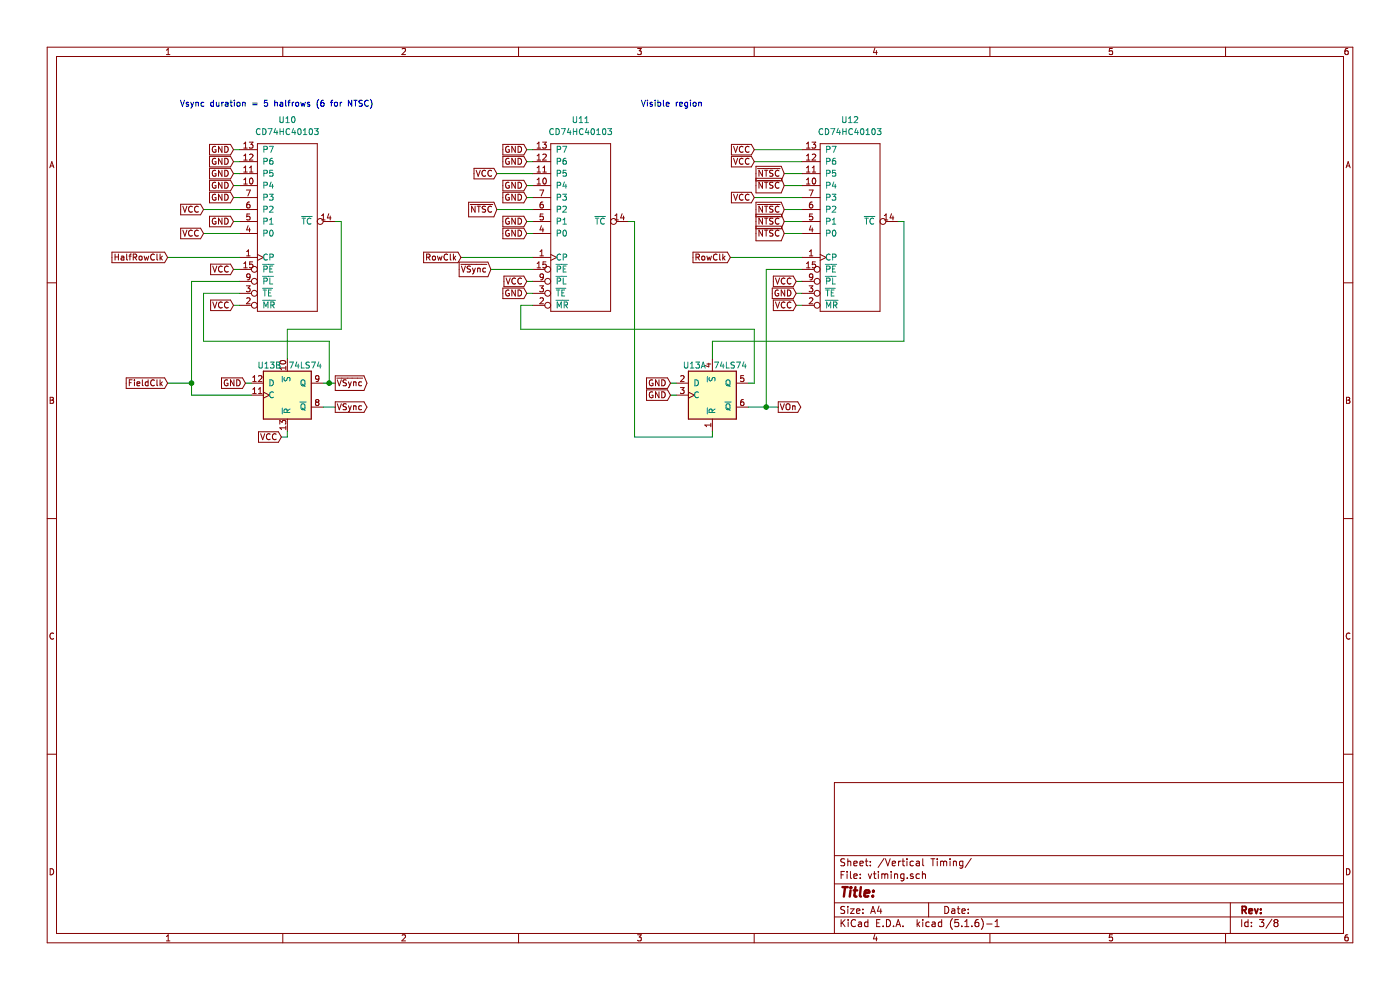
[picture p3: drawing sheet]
EESchema Schematic File Version 4
EELAYER 30 0
EELAYER END
$Descr A4 11693 8268
encoding utf-8
Sheet 3 8
Title ""
Date ""
Rev ""
Comp ""
Comment1 ""
Comment2 ""
Comment3 ""
Comment4 ""
$EndDescr
Wire Wire Line
	2050 3200 2100 3200
Text GLabel 1950 2550 0    50   Input ~ 0
VCC
Text GLabel 1950 2250 0    50   Input ~ 0
VCC
Text GLabel 1700 1950 0    50   Input ~ 0
VCC
Text GLabel 1700 1750 0    50   Input ~ 0
VCC
Text GLabel 2350 3650 0    50   Input ~ 0
VCC
Text GLabel 1950 1650 0    50   Input ~ 0
GND
Text GLabel 1950 1550 0    50   Input ~ 0
GND
Text GLabel 1950 1450 0    50   Input ~ 0
GND
Text GLabel 1950 1350 0    50   Input ~ 0
GND
Text GLabel 1950 1250 0    50   Input ~ 0
GND
Text GLabel 1950 1850 0    50   Input ~ 0
GND
Text GLabel 2050 3200 0    50   Input ~ 0
GND
Text GLabel 1400 3200 0    50   Input ~ 0
FieldClk
Wire Wire Line
	1600 3200 1600 3300
Connection ~ 1600 3200
Wire Wire Line
	1400 3200 1600 3200
Wire Wire Line
	2400 3650 2350 3650
Wire Wire Line
	2700 3200 2750 3200
Wire Wire Line
	1600 3300 2100 3300
Wire Wire Line
	2400 2750 2850 2750
Wire Wire Line
	1600 2350 1600 3200
Wire Wire Line
	2850 1850 2850 2750
Wire Wire Line
	2400 3650 2400 3600
Wire Wire Line
	2750 2850 2750 3200
Wire Wire Line
	2400 2750 2400 3000
Wire Wire Line
	1600 2350 2000 2350
Wire Wire Line
	1700 2450 1700 2850
Wire Wire Line
	1700 2850 2750 2850
$Comp
L 74xx:74LS74 U13
U 2 1
P 2400 3300
F 0 "U13" H 2250 3550 50  0000 C CNN
F 1 "74LS74" H 2550 3550 50  0000 C CNN
F 2 "Package_DIP:DIP-14_W7.62mm" H 2400 3300 50  0001 C CNN
F 3 "74xx/74hc_hct74.pdf" H 2400 3300 50  0001 C CNN
	2    2400 3300
	1    0    0    -1  
$EndComp
Text Notes 1500 900  0    50   ~ 0
Vsync duration = 5 halfrows (6 for NTSC)
Wire Wire Line
	2800 1850 2850 1850
Text GLabel 1400 2150 0    50   Input ~ 0
HalfRowClk
Wire Wire Line
	1400 2150 2000 2150
Wire Wire Line
	2000 2450 1700 2450
Wire Wire Line
	1950 2550 2000 2550
Wire Wire Line
	2000 2250 1950 2250
Wire Wire Line
	1950 1850 2000 1850
Wire Wire Line
	1700 1750 2000 1750
Wire Wire Line
	1950 1650 2000 1650
Wire Wire Line
	1950 1550 2000 1550
Wire Wire Line
	1950 1450 2000 1450
Wire Wire Line
	1950 1350 2000 1350
Wire Wire Line
	1950 1250 2000 1250
Wire Wire Line
	2000 1950 1700 1950
$Comp
L g200kg_CD74HCxx:CD74HC40103 U?
U 1 1
P 2400 1850
AR Path="/5EE762C8" Ref="U?"  Part="1" 
AR Path="/5EE74130/5EE762C8" Ref="U10"  Part="1" 
F 0 "U10" H 2400 2700 50  0000 C CNN
F 1 "CD74HC40103" H 2400 2600 50  0000 C CNN
F 2 "Package_DIP:DIP-16_W7.62mm" H 2400 1850 50  0001 C CNN
F 3 "" H 2400 1850 50  0000 C CNN
	1    2400 1850
	1    0    0    -1  
$EndComp
Wire Wire Line
	5600 3200 5650 3200
Text GLabel 4150 1450 0    50   Input ~ 0
VCC
Text GLabel 4150 1750 0    50   Input ~ 0
~NTSC
Text GLabel 4400 1650 0    50   Input ~ 0
GND
Text GLabel 4400 1550 0    50   Input ~ 0
GND
Text GLabel 4400 1950 0    50   Input ~ 0
GND
Text GLabel 4400 1350 0    50   Input ~ 0
GND
Text GLabel 4400 1250 0    50   Input ~ 0
GND
Text GLabel 4400 1850 0    50   Input ~ 0
GND
Text GLabel 4100 2250 0    50   Input ~ 0
~VSync
Wire Wire Line
	6250 3200 6300 3200
Wire Wire Line
	5600 3300 5650 3300
Wire Wire Line
	4400 2350 4450 2350
Text Notes 5350 900  0    50   ~ 0
Visible region
Wire Wire Line
	5250 1850 5300 1850
Text GLabel 3850 2150 0    50   Input ~ 0
RowClk
Wire Wire Line
	3850 2150 4450 2150
Wire Wire Line
	4450 2450 4400 2450
Wire Wire Line
	4400 1850 4450 1850
Wire Wire Line
	4150 1750 4450 1750
Wire Wire Line
	4400 1650 4450 1650
Wire Wire Line
	4400 1550 4450 1550
Wire Wire Line
	4400 1350 4450 1350
Wire Wire Line
	4400 1250 4450 1250
Wire Wire Line
	4450 1950 4400 1950
$Comp
L g200kg_CD74HCxx:CD74HC40103 U?
U 1 1
P 4850 1850
AR Path="/5F01551E" Ref="U?"  Part="1" 
AR Path="/5EE74130/5F01551E" Ref="U11"  Part="1" 
F 0 "U11" H 4850 2700 50  0000 C CNN
F 1 "CD74HC40103" H 4850 2600 50  0000 C CNN
F 2 "Package_DIP:DIP-16_W7.62mm" H 4850 1850 50  0001 C CNN
F 3 "" H 4850 1850 50  0000 C CNN
	1    4850 1850
	1    0    0    -1  
$EndComp
Wire Wire Line
	4150 1450 4450 1450
Text GLabel 6650 2550 0    50   Input ~ 0
VCC
Text GLabel 6550 1450 0    50   Input ~ 0
~NTSC
Wire Wire Line
	7550 1850 7550 2850
Wire Wire Line
	7500 1850 7550 1850
Text GLabel 6100 2150 0    50   Input ~ 0
RowClk
Wire Wire Line
	6100 2150 6700 2150
Wire Wire Line
	6650 2550 6700 2550
Wire Wire Line
	6550 1850 6700 1850
Wire Wire Line
	6550 1750 6700 1750
Wire Wire Line
	6300 1650 6700 1650
Wire Wire Line
	6550 1550 6700 1550
Wire Wire Line
	6300 1350 6700 1350
Wire Wire Line
	6300 1250 6700 1250
Wire Wire Line
	6700 1950 6550 1950
$Comp
L g200kg_CD74HCxx:CD74HC40103 U?
U 1 1
P 7100 1850
AR Path="/5F0243A0" Ref="U?"  Part="1" 
AR Path="/5EE74130/5F0243A0" Ref="U12"  Part="1" 
F 0 "U12" H 7100 2700 50  0000 C CNN
F 1 "CD74HC40103" H 7100 2600 50  0000 C CNN
F 2 "Package_DIP:DIP-16_W7.62mm" H 7100 1850 50  0001 C CNN
F 3 "" H 7100 1850 50  0000 C CNN
	1    7100 1850
	1    0    0    -1  
$EndComp
Wire Wire Line
	6550 1450 6700 1450
Text GLabel 4400 2450 0    50   Input ~ 0
GND
$Comp
L 74xx:74LS74 U13
U 1 1
P 5950 3300
F 0 "U13" H 5800 3550 50  0000 C CNN
F 1 "74LS74" H 6100 3550 50  0000 C CNN
F 2 "Package_DIP:DIP-14_W7.62mm" H 5950 3300 50  0001 C CNN
F 3 "74xx/74hc_hct74.pdf" H 5950 3300 50  0001 C CNN
	1    5950 3300
	1    0    0    -1  
$EndComp
Wire Wire Line
	5950 3650 5950 3600
Wire Wire Line
	4100 2250 4450 2250
Text GLabel 2800 3200 2    50   Output ~ 0
~VSync
Wire Wire Line
	2800 3200 2750 3200
Connection ~ 2750 3200
Wire Wire Line
	2700 3400 2800 3400
Text GLabel 2800 3400 2    50   Output ~ 0
VSync
Text GLabel 4400 2350 0    50   Input ~ 0
VCC
Wire Wire Line
	6300 3200 6300 2750
Wire Wire Line
	6300 2750 4350 2750
Wire Wire Line
	4350 2750 4350 2550
Wire Wire Line
	4350 2550 4450 2550
Text GLabel 6650 2450 0    50   Input ~ 0
GND
Wire Wire Line
	6650 2450 6700 2450
Text GLabel 6650 2350 0    50   Input ~ 0
VCC
Wire Wire Line
	6650 2350 6700 2350
Wire Wire Line
	6400 2250 6400 3400
Wire Wire Line
	6250 3400 6400 3400
Wire Wire Line
	6400 2250 6700 2250
Wire Wire Line
	7550 2850 5950 2850
Wire Wire Line
	5950 2850 5950 3000
Text GLabel 5600 3200 0    50   Input ~ 0
GND
Text GLabel 5600 3300 0    50   Input ~ 0
GND
Wire Wire Line
	5300 3650 5950 3650
Wire Wire Line
	5300 1850 5300 3650
Wire Wire Line
	6400 3400 6500 3400
Connection ~ 6400 3400
Text GLabel 6500 3400 2    50   Output ~ 0
VOn
Text GLabel 6300 1250 0    50   Input ~ 0
VCC
Text GLabel 6300 1350 0    50   Input ~ 0
VCC
Text GLabel 6300 1650 0    50   Input ~ 0
VCC
Text GLabel 6550 1550 0    50   Input ~ 0
~NTSC
Text GLabel 6550 1750 0    50   Input ~ 0
~NTSC
Text GLabel 6550 1850 0    50   Input ~ 0
~NTSC
Text GLabel 6550 1950 0    50   Input ~ 0
~NTSC
$EndSCHEMATC
